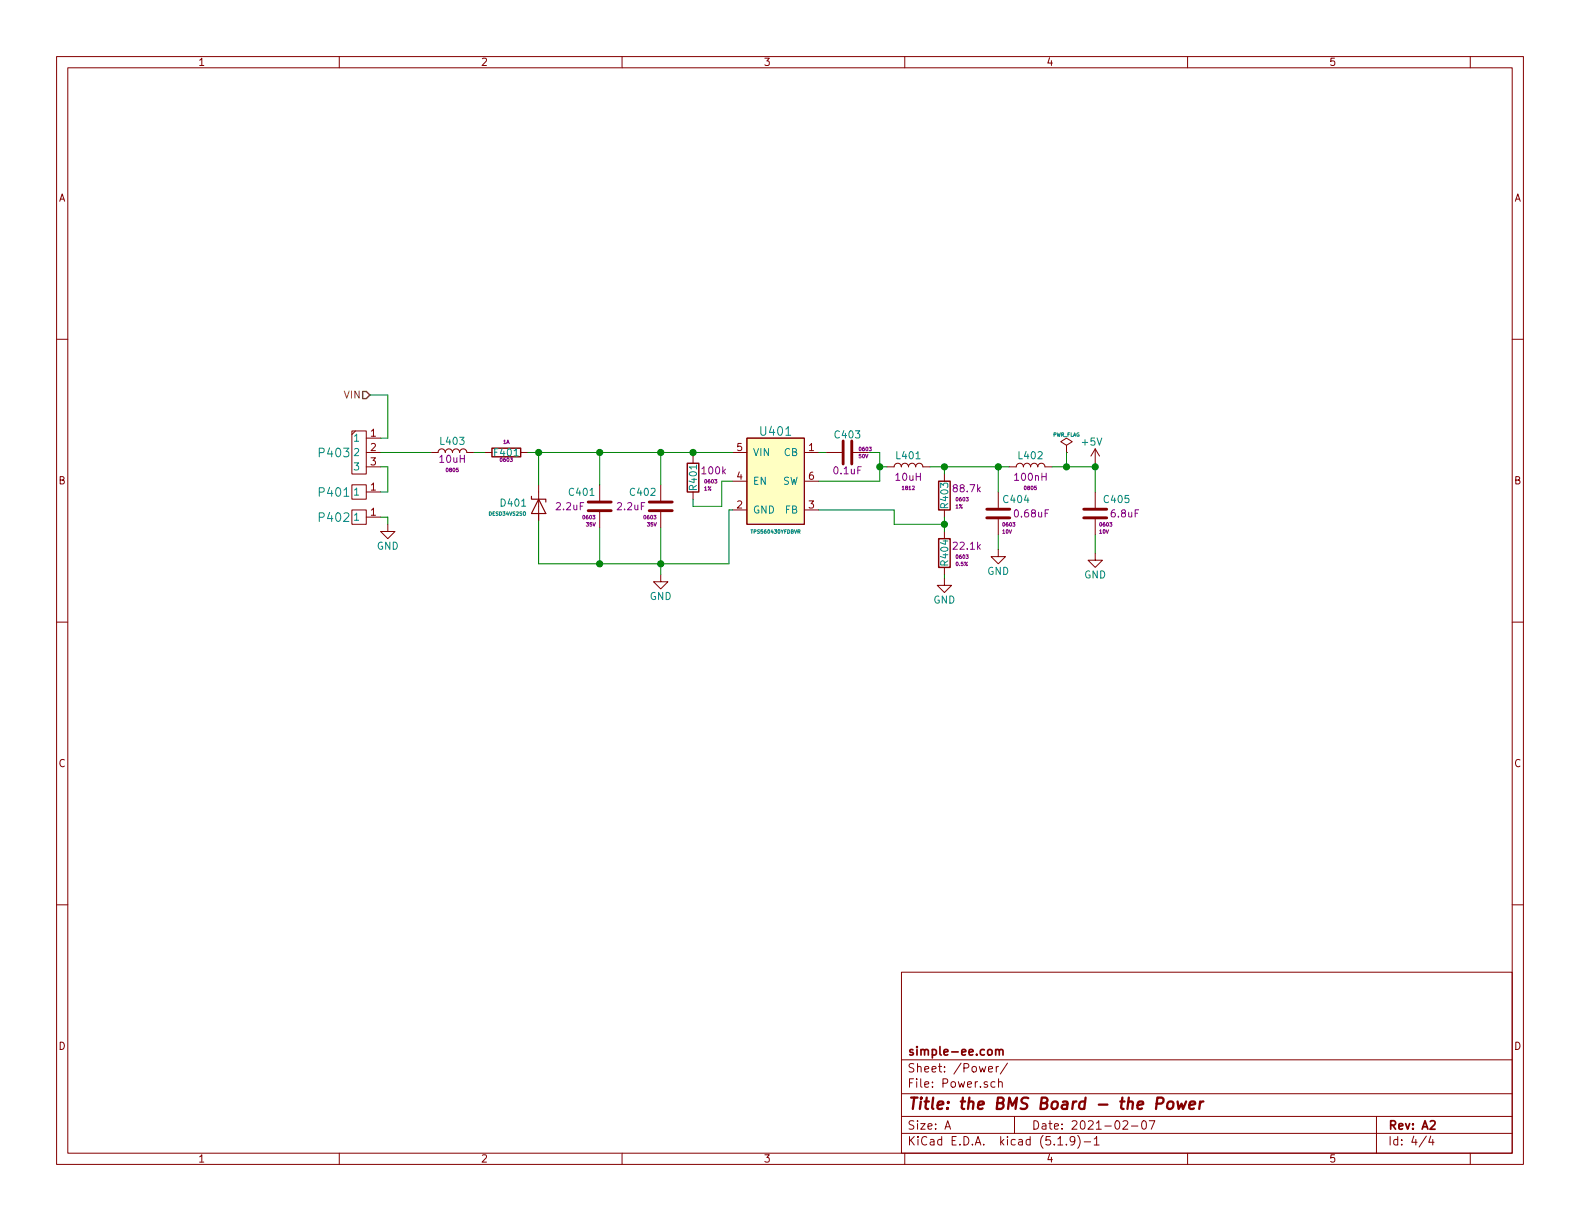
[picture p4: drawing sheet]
EESchema Schematic File Version 4
EELAYER 30 0
EELAYER END
$Descr A 11000 8500
encoding utf-8
Sheet 4 4
Title "the BMS Board - the Power"
Date "2021-02-07"
Rev "A2"
Comp "simple-ee.com"
Comment1 ""
Comment2 ""
Comment3 ""
Comment4 ""
$EndDescr
$Comp
L Buck_Converters:TPS560430YFDBVR U401
U 1 1
P 5400 3250
F 0 "U401" H 5400 3500 60  0000 C CNN
F 1 "TPS560430YFDBVR" H 5400 2800 25  0000 C CNN
F 2 "SOT:SOT-23-6" V 4950 3150 60  0001 C CNN
F 3 "" H 5400 3200 60  0001 C CNN
F 4 "Texas Instrument" H 5350 3600 60  0001 C CNN "Manufacturer"
F 5 "TPS560430YFDBVR" H 5550 3800 60  0001 C CNN "P_Value"
F 6 "0.6A" H 5650 3900 60  0001 C CNN "P_Rating_U"
F 7 "2.1MHz" H 5750 4000 60  0001 C CNN "P_Tolerance"
F 8 "SOT-23-6" H 5550 3800 60  0001 C CNN "Package"
	1    5400 3250
	1    0    0    -1  
$EndComp
$Comp
L Capacitor_0603:GRM188R6YA225MA12D C401
U 1 1
P 4175 3525
F 0 "C401" H 4200 3625 50  0000 L CNN
F 1 "GRM188R6YA225MA12D" H 4175 3825 50  0001 L CNN
F 2 "Passives:C_0603_Handsolder" H 4175 2925 50  0001 C CNN
F 3 "" H 4200 3625 50  0000 C CNN
F 4 "Murata Manufacturing" H 4300 3725 50  0001 C CNN "Manufacturer"
F 5 "2.2uF" H 4275 3525 50  0000 L CNN "P_Value"
F 6 "35V" H 4200 3400 25  0000 L CNN "P_Rating_U"
F 7 "X5R" H 4425 3175 50  0001 C CNN "P_Tolerance"
F 8 "0603" H 4200 3450 25  0000 L CNN "Package"
	1    4175 3525
	-1   0    0    -1  
$EndComp
$Comp
L Capacitor_0603:GRM188R6YA225MA12D C402
U 1 1
P 4600 3525
F 0 "C402" H 4625 3625 50  0000 L CNN
F 1 "GRM188R6YA225MA12D" H 4600 3825 50  0001 L CNN
F 2 "Passives:C_0603_Handsolder" H 4600 2925 50  0001 C CNN
F 3 "" H 4625 3625 50  0000 C CNN
F 4 "Murata Manufacturing" H 4725 3725 50  0001 C CNN "Manufacturer"
F 5 "2.2uF" H 4700 3525 50  0000 L CNN "P_Value"
F 6 "35V" H 4625 3400 25  0000 L CNN "P_Rating_U"
F 7 "X5R" H 4850 3175 50  0001 C CNN "P_Tolerance"
F 8 "0603" H 4625 3450 25  0000 L CNN "Package"
	1    4600 3525
	-1   0    0    -1  
$EndComp
Wire Wire Line
	4175 3150 4175 3375
Wire Wire Line
	4600 3375 4600 3150
Connection ~ 4600 3150
Wire Wire Line
	4600 3150 4175 3150
Wire Wire Line
	4175 3675 4175 3925
Wire Wire Line
	4175 3925 4600 3925
Wire Wire Line
	4600 3925 4600 3675
Wire Wire Line
	5100 3550 5075 3550
Wire Wire Line
	5075 3550 5075 3925
Connection ~ 4600 3925
$Comp
L power:GND #PWR0401
U 1 1
P 4600 4000
F 0 "#PWR0401" H 4600 3750 50  0001 C CNN
F 1 "GND" H 4600 3850 50  0000 C CNN
F 2 "" H 4600 4000 50  0001 C CNN
F 3 "" H 4600 4000 50  0001 C CNN
	1    4600 4000
	1    0    0    -1  
$EndComp
Wire Wire Line
	4600 3925 4600 4000
Text HLabel 2575 2750 0    50   Input ~ 0
VIN
Wire Wire Line
	3675 3150 3750 3150
Connection ~ 4175 3150
$Comp
L Capacitor_0603:C0603C104K5RACAUTO C403
U 1 1
P 5900 3150
F 0 "C403" V 5775 3150 50  0000 C CNN
F 1 "C0603C104K5RACAUTO" H 5900 3450 50  0001 L CNN
F 2 "Passives:C_0603_Handsolder" H 5900 2550 50  0001 C CNN
F 3 "" H 5925 3250 50  0000 C CNN
F 4 "KEMET" H 6025 3350 50  0001 C CNN "Manufacturer"
F 5 "0.1uF" V 6025 3150 50  0000 C CNN "P_Value"
F 6 "50V" V 5925 3225 25  0000 L CNN "P_Rating_U"
F 7 "X7R" H 6150 2800 50  0001 C CNN "P_Tolerance"
F 8 "0603" V 5875 3225 25  0000 L CNN "Package"
	1    5900 3150
	0    1    1    0   
$EndComp
Wire Wire Line
	5750 3150 5700 3150
Wire Wire Line
	6050 3150 6125 3150
Wire Wire Line
	6125 3150 6125 3250
Wire Wire Line
	6125 3350 5700 3350
$Comp
L Resistors_0603:RR0816P-2212-D-34C R404
U 1 1
P 6575 3850
F 0 "R404" V 6575 3850 50  0000 C CNN
F 1 "RR0816P-2212-D-34C" V 6675 3850 50  0001 C CNN
F 2 "Passives:R_0603_Handsolder" V 6505 3850 50  0001 C CNN
F 3 "" V 6655 3850 50  0000 C CNN
F 4 "Susumu" V 6755 3950 60  0001 C CNN "Manufacturer"
F 5 "22.1k" H 6625 3900 50  0000 L CNN "P_Value"
F 6 "1/16W" V 6875 4150 60  0001 C CNN "P_Rating_U"
F 7 "0.5%" H 6650 3775 25  0000 L CNN "P_Tolerance"
F 8 "0603" H 6650 3825 25  0000 L CNN "Package"
	1    6575 3850
	1    0    0    -1  
$EndComp
Wire Wire Line
	6475 3250 6575 3250
Wire Wire Line
	6575 3300 6575 3250
Wire Wire Line
	6575 3600 6575 3650
$Comp
L power:GND #PWR0402
U 1 1
P 6575 4025
F 0 "#PWR0402" H 6575 3775 50  0001 C CNN
F 1 "GND" H 6575 3875 50  0000 C CNN
F 2 "" H 6575 4025 50  0001 C CNN
F 3 "" H 6575 4025 50  0001 C CNN
	1    6575 4025
	1    0    0    -1  
$EndComp
Wire Wire Line
	6575 4025 6575 4000
Wire Wire Line
	5700 3550 6225 3550
Wire Wire Line
	6225 3550 6225 3650
Wire Wire Line
	6225 3650 6575 3650
Connection ~ 6575 3650
Wire Wire Line
	6575 3650 6575 3700
Wire Wire Line
	6175 3250 6125 3250
Connection ~ 6125 3250
Wire Wire Line
	6125 3250 6125 3350
Wire Wire Line
	6950 3425 6950 3250
Wire Wire Line
	6950 3250 6575 3250
Connection ~ 6575 3250
$Comp
L power:GND #PWR0404
U 1 1
P 6950 3825
F 0 "#PWR0404" H 6950 3575 50  0001 C CNN
F 1 "GND" H 6950 3675 50  0000 C CNN
F 2 "" H 6950 3825 50  0001 C CNN
F 3 "" H 6950 3825 50  0001 C CNN
	1    6950 3825
	1    0    0    -1  
$EndComp
Wire Wire Line
	6950 3825 6950 3725
$Comp
L power:GND #PWR0405
U 1 1
P 7625 3850
F 0 "#PWR0405" H 7625 3600 50  0001 C CNN
F 1 "GND" H 7625 3700 50  0000 C CNN
F 2 "" H 7625 3850 50  0001 C CNN
F 3 "" H 7625 3850 50  0001 C CNN
	1    7625 3850
	1    0    0    -1  
$EndComp
Wire Wire Line
	7625 3225 7625 3250
$Comp
L power:PWR_FLAG #FLG0401
U 1 1
P 7425 3150
F 0 "#FLG0401" H 7425 3225 50  0001 C CNN
F 1 "PWR_FLAG" H 7425 3275 25  0000 C CNN
F 2 "" H 7425 3150 50  0001 C CNN
F 3 "~" H 7425 3150 50  0001 C CNN
	1    7425 3150
	1    0    0    -1  
$EndComp
Wire Wire Line
	7425 3150 7425 3250
Wire Wire Line
	4600 3150 4825 3150
Wire Wire Line
	4825 3525 5025 3525
Wire Wire Line
	5025 3525 5025 3350
Wire Wire Line
	5025 3350 5100 3350
Wire Wire Line
	4825 3475 4825 3525
Wire Wire Line
	4825 3175 4825 3150
Connection ~ 4825 3150
Wire Wire Line
	4825 3150 5100 3150
$Comp
L Diodes:DESD34VS2SO D401
U 1 1
P 3750 3475
F 0 "D401" V 3775 3200 50  0000 L CNN
F 1 "DESD34VS2SO" V 3850 3125 25  0000 L CNN
F 2 "SOT:SOT-23-3" H 3750 3475 50  0001 C CNN
F 3 "~" H 3750 3475 50  0001 C CNN
F 4 "34Vm" H 3750 3475 50  0001 C CNN "P_Value"
F 5 "43Vcl" H 3750 3475 50  0001 C CNN "P_Rating"
F 6 "SOT-23-3" H 3750 3475 50  0001 C CNN "Package"
	1    3750 3475
	0    1    1    0   
$EndComp
Wire Wire Line
	3750 3375 3750 3150
Connection ~ 3750 3150
Wire Wire Line
	3750 3150 4175 3150
Wire Wire Line
	3750 3625 3750 3925
Wire Wire Line
	3750 3925 4175 3925
Connection ~ 4175 3925
$Comp
L Fuses:0686F1000-01 F401
U 1 1
P 3525 3150
F 0 "F401" V 3525 3150 50  0000 C CNN
F 1 "0686F1000-01" V 3450 3150 50  0001 C CNN
F 2 "Fuse:Fuse_0603_1608Metric" V 3455 3150 50  0001 C CNN
F 3 "" H 3525 3150 50  0001 C CNN
F 4 "Bel Fuse Inc" H 3525 3150 50  0001 C CNN "Manufacturer"
F 5 "1A" V 3450 3150 25  0000 C CNN "P_Value"
F 6 "63VDC" H 3525 3150 50  0001 C CNN "P_Rating"
F 7 "~40C~125C" H 3525 3150 50  0001 C CNN "P_Tolerance"
F 8 "0603" V 3575 3150 25  0000 C CNN "Package"
	1    3525 3150
	0    1    1    0   
$EndComp
$Comp
L Resistors_0603:CPF0603F100KC1 R401
U 1 1
P 4825 3325
F 0 "R401" V 4825 3325 50  0000 C CNN
F 1 "CPF0603F100KC1" V 4925 3325 50  0001 C CNN
F 2 "Passives:R_0603_Handsolder" V 4755 3325 50  0001 C CNN
F 3 "" V 4905 3325 50  0000 C CNN
F 4 "TE Connectivity Passive Product" V 5005 3425 60  0001 C CNN "Manufacturer"
F 5 "100k" H 4875 3375 50  0000 L CNN "P_Value"
F 6 "1/10W" V 5125 3625 60  0001 C CNN "P_Rating"
F 7 "1%" H 4900 3250 25  0000 L CNN "P_Tolerance"
F 8 "0603" H 4900 3300 25  0000 L CNN "Package"
	1    4825 3325
	1    0    0    -1  
$EndComp
$Comp
L power:+5V #PWR0403
U 1 1
P 7625 3225
F 0 "#PWR0403" H 7625 3075 50  0001 C CNN
F 1 "+5V" H 7600 3375 50  0000 C CNN
F 2 "" H 7625 3225 50  0001 C CNN
F 3 "" H 7625 3225 50  0001 C CNN
	1    7625 3225
	1    0    0    -1  
$EndComp
Wire Wire Line
	3300 3150 3375 3150
Wire Wire Line
	4600 3925 5075 3925
$Comp
L Resistors_0603:ERJ-3EKF8872V R403
U 1 1
P 6575 3450
F 0 "R403" V 6575 3350 50  0000 L CNN
F 1 "ERJ-3EKF8872V" V 6675 3450 50  0001 C CNN
F 2 "Passives:R_0603_Handsolder" V 6505 3450 50  0001 C CNN
F 3 "" V 6655 3450 50  0000 C CNN
F 4 "Panasonic Electronic Components" V 6755 3550 60  0001 C CNN "Manufacturer"
F 5 "88.7k" H 6625 3500 50  0000 L CNN "P_Value"
F 6 "1/10W" V 6875 3750 60  0001 C CNN "P_Rating_U"
F 7 "1%" H 6650 3375 25  0000 L CNN "P_Tolerance"
F 8 "0603" H 6650 3425 25  0000 L CNN "Package"
	1    6575 3450
	1    0    0    -1  
$EndComp
$Comp
L Inductors:LQH43PN100M26L L401
U 1 1
P 6325 3250
F 0 "L401" V 6400 3250 50  0000 C CNN
F 1 "LQH43PN100M26L" V 6400 3250 50  0001 C CNN
F 2 "Inductors:LQH43PN100M26L" V 6205 3365 50  0001 C CNN
F 3 "" V 6275 3250 50  0000 C CNN
F 4 "Murata Electronics" V 6375 3350 60  0001 C CNN "Manufacturer"
F 5 "10uH" V 6250 3250 50  0000 C CNN "P_Value"
F 6 "1.17A" V 6575 3550 60  0001 C CNN "P_Rating_U"
F 7 "0.176" V 6675 3650 60  0001 C CNN "P_DCR"
F 8 "1812" V 6175 3250 25  0000 C CNN "Package"
F 9 "490-12780-1-ND" H 6325 3250 50  0001 C CNN "P_Digikey"
	1    6325 3250
	0    -1   -1   0   
$EndComp
$Comp
L Capacitor_0603:CC0603KRX7R6BB684 C404
U 1 1
P 6950 3575
F 0 "C404" H 6975 3675 50  0000 L CNN
F 1 "CC0603KRX7R6BB684" H 6950 3875 50  0001 L CNN
F 2 "Passives:C_0603_Handsolder" H 6950 2975 50  0001 C CNN
F 3 "" H 6975 3675 50  0000 C CNN
F 4 "Yageo" H 7075 3775 50  0001 C CNN "Manufacturer"
F 5 "0.68uF" H 7050 3575 50  0000 L CNN "P_Value"
F 6 "10V" H 6975 3450 25  0000 L CNN "P_Rating_U"
F 7 "X7R" H 7200 3225 50  0001 C CNN "P_Tolerance"
F 8 "311-4061-1-ND" H 6950 3575 50  0001 C CNN "P_Digikey"
F 9 "0603" H 6975 3500 25  0000 L CNN "Package"
	1    6950 3575
	1    0    0    -1  
$EndComp
$Comp
L Inductors:MLZ2012DR10DT000 L402
U 1 1
P 7175 3250
F 0 "L402" V 7250 3250 50  0000 C CNN
F 1 "MLZ2012DR10DT000" V 7250 3250 50  0001 C CNN
F 2 "Passives:L_0805" V 7025 3150 50  0001 C CNN
F 3 "" V 7125 3250 50  0000 C CNN
F 4 "TDK Corporation" V 7225 3350 60  0001 C CNN "Manufacturer"
F 5 "100nH" V 7100 3250 50  0000 C CNN "P_Value"
F 6 "1.15A" V 7425 3550 60  0001 C CNN "P_Rating_U"
F 7 "0.070R" H 7175 3250 50  0001 C CNN "P_Tolerance"
F 8 "0805" V 7025 3250 25  0000 C CNN "Package"
F 9 "445-6395-1-ND" H 7175 3250 50  0001 C CNN "P_Digikey"
	1    7175 3250
	0    -1   -1   0   
$EndComp
Wire Wire Line
	7025 3250 6950 3250
Connection ~ 6950 3250
$Comp
L Capacitor_0603:C1608X5R1A685M080AC C405
U 1 1
P 7625 3575
F 0 "C405" H 7675 3675 50  0000 L CNN
F 1 "C1608X5R1A685M080AC" H 7625 3875 50  0001 L CNN
F 2 "Passives:C_0603_Handsolder" H 7625 2975 50  0001 C CNN
F 3 "" H 7650 3675 50  0000 C CNN
F 4 "TDK Corporation" H 7750 3775 50  0001 C CNN "Manufacturer"
F 5 "6.8uF" H 7725 3575 50  0000 L CNN "P_Value"
F 6 "10V" H 7650 3450 25  0000 L CNN "P_Rating"
F 7 "X5R" H 7875 3225 50  0001 C CNN "P_Tolerance"
F 8 "0603" H 7650 3500 25  0000 L CNN "Package"
F 9 "445-7485-1-ND" H 7625 3575 50  0001 C CNN "P_Digikey"
	1    7625 3575
	1    0    0    -1  
$EndComp
Wire Wire Line
	7325 3250 7425 3250
Wire Wire Line
	7625 3250 7625 3425
Wire Wire Line
	7625 3725 7625 3850
Connection ~ 7425 3250
Wire Wire Line
	7425 3250 7625 3250
Connection ~ 7625 3250
$Comp
L Inductors:MLZ2012N100LT000 L403
U 1 1
P 3150 3150
F 0 "L403" V 3225 3150 50  0000 C CNN
F 1 "MLZ2012N100LT000" V 3225 3150 50  0001 C CNN
F 2 "Passives:L_0805" V 3030 3265 50  0001 C CNN
F 3 "" V 3100 3150 50  0000 C CNN
F 4 "TDK Corporation" V 3200 3250 60  0001 C CNN "Manufacturer"
F 5 "10uH" V 3100 3150 50  0000 C CNN "P_Value"
F 6 "0.5A" V 3400 3450 60  0001 C CNN "P_Rating_U"
F 7 "0.3R" V 3500 3550 60  0001 C CNN "P_DCR"
F 8 "0805" V 3025 3150 25  0000 C CNN "Package"
F 9 "445-6762-1-ND" H 3150 3150 50  0001 C CNN "P_Digikey"
	1    3150 3150
	0    -1   -1   0   
$EndComp
Wire Wire Line
	2650 3150 3000 3150
Wire Wire Line
	2700 2750 2575 2750
Wire Wire Line
	2650 3050 2700 3050
Wire Wire Line
	2700 2750 2700 3050
$Comp
L Connectors:SMD_1POS_1x2mm P401
U 1 1
P 2500 3425
F 0 "P401" H 2325 3425 60  0000 C CNN
F 1 "SMD_1POS_1x2mm" H 2450 3025 50  0001 C CNN
F 2 "Connectors_sg:SMD_1POS_1MMx2MM" V 3100 3225 60  0001 C CNN
F 3 "" H 2500 3575 60  0001 C CNN
F 4 "CUSTOM" H 3050 4075 50  0001 C CNN "Manufacturer"
F 5 "1POS" H 2400 3200 50  0001 C CNN "P_Value"
F 6 "##" H 3050 3875 60  0001 C CNN "P_Rating_U"
F 7 "1MM" H 3050 3975 60  0001 C CNN "P_Tolerance"
F 8 "SMD" H 3050 4175 60  0001 C CNN "Package"
	1    2500 3425
	1    0    0    -1  
$EndComp
Wire Wire Line
	2650 3250 2700 3250
Wire Wire Line
	2700 3250 2700 3425
Wire Wire Line
	2700 3425 2650 3425
$Comp
L Connectors:SMD_1POS_1x2mm P402
U 1 1
P 2500 3600
F 0 "P402" H 2325 3600 60  0000 C CNN
F 1 "SMD_1POS_1x2mm" H 2450 3200 50  0001 C CNN
F 2 "Connectors_sg:SMD_1POS_1MMx2MM" V 3100 3400 60  0001 C CNN
F 3 "" H 2500 3750 60  0001 C CNN
F 4 "CUSTOM" H 3050 4250 50  0001 C CNN "Manufacturer"
F 5 "1POS" H 2400 3375 50  0001 C CNN "P_Value"
F 6 "##" H 3050 4050 60  0001 C CNN "P_Rating_U"
F 7 "1MM" H 3050 4150 60  0001 C CNN "P_Tolerance"
F 8 "SMD" H 3050 4350 60  0001 C CNN "Package"
	1    2500 3600
	1    0    0    -1  
$EndComp
$Comp
L power:GND #PWR0406
U 1 1
P 2700 3650
F 0 "#PWR0406" H 2700 3400 50  0001 C CNN
F 1 "GND" H 2700 3500 50  0000 C CNN
F 2 "" H 2700 3650 50  0001 C CNN
F 3 "" H 2700 3650 50  0001 C CNN
	1    2700 3650
	1    0    0    -1  
$EndComp
Wire Wire Line
	2650 3600 2700 3600
Wire Wire Line
	2700 3600 2700 3650
$Comp
L Connectors:PH1RB-03-UA P403
U 1 1
P 2550 3100
F 0 "P403" H 2325 3050 60  0000 C CNN
F 1 "PH1RB-03-UA" H 2500 2700 50  0001 C CNN
F 2 "Connectors_sg:PH1RB-03-UA" V 2700 3150 60  0001 C CNN
F 3 "" H 2500 3300 60  0001 C CNN
F 4 "Adam Tech" H 2900 3200 50  0001 C CNN "P_Manufacturer"
F 5 "3POS" H 2558 3283 50  0001 C CNN "P_Value"
F 6 "3A" H 2900 3000 60  0001 C CNN "P_Rating"
F 7 "2.54MM" H 2900 3100 60  0001 C CNN "P_Tolerance"
F 8 "TH" H 2900 2900 60  0001 C CNN "Package"
	1    2550 3100
	1    0    0    -1  
$EndComp
$EndSCHEMATC
